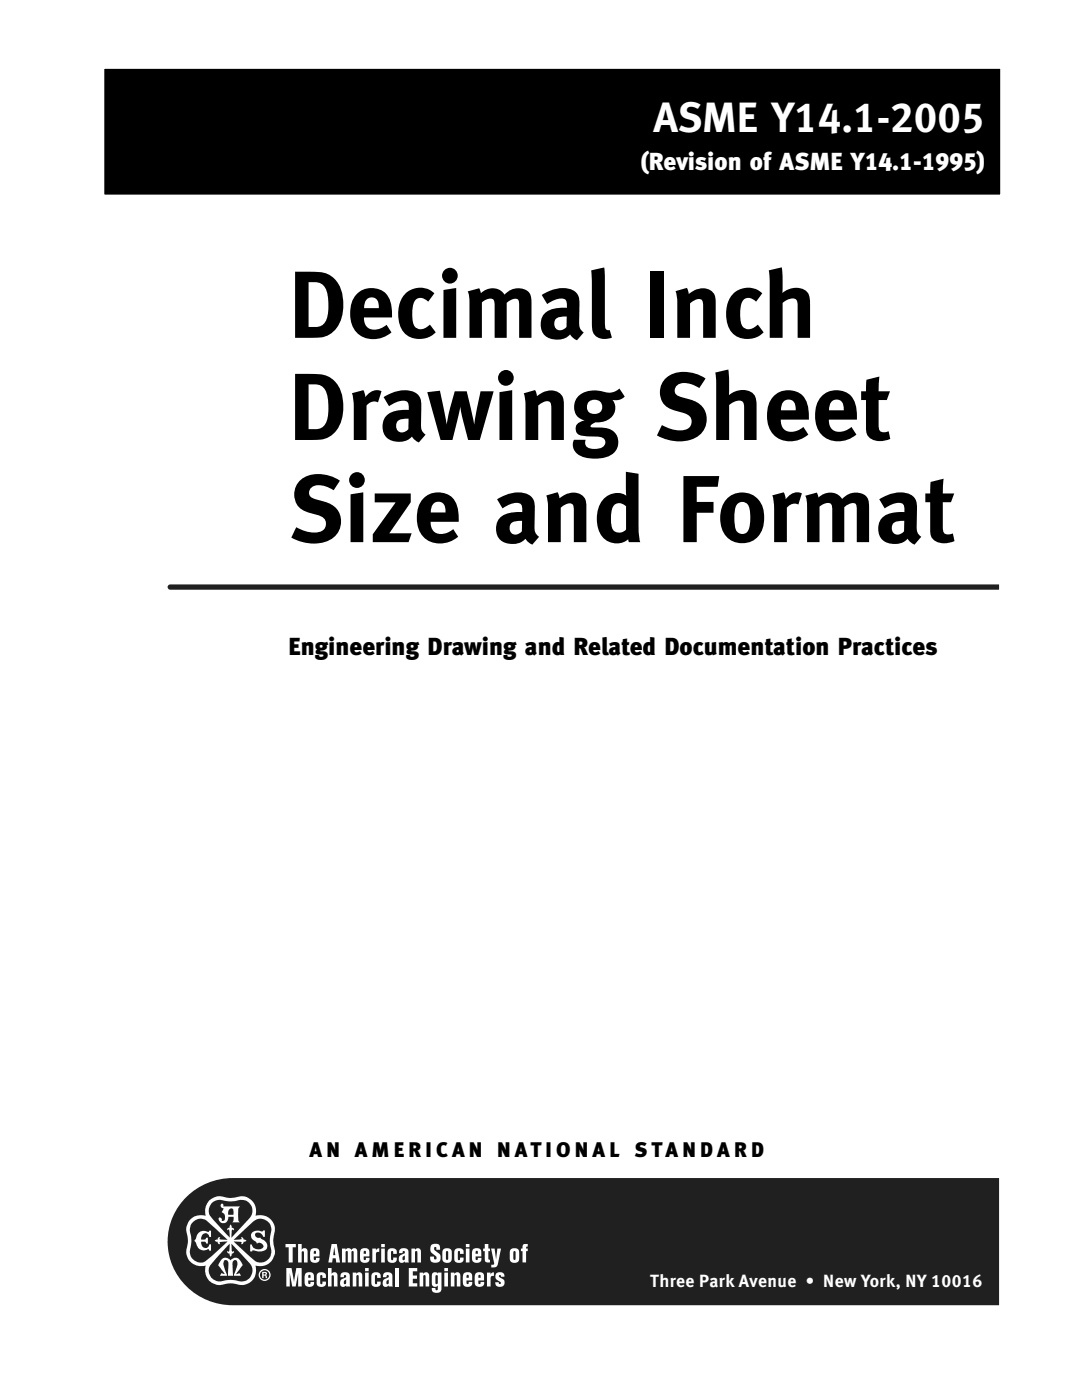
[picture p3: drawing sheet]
<svg xmlns="http://www.w3.org/2000/svg" width="216mm" height="279mm" viewBox="0 0 216 279" stroke-linecap="round" stroke-linejoin="round" font-family="sans-serif">
<path d="M20.7 13.6h179v25.3h-179z" fill="#000"/>
<path d="M20.7 13.6h179v25.3h-179z" fill="none" stroke="#fff" stroke-width=".21"/>
<g fill="#231f20">
<path d="M33.5 116.9l.5-.3h165.4v1.1h-165.4a.53 .53 0 0 1-.5-.8z"/>
<path d="M36.8 239.3a13.1 13.1 0 0 1 9.7-4.2h152.9v25.4h-152.9a12.7 12.7 0 0 1-11.9-7.4 12.7 12.7 0 0 1 2.2-13.8z"/>
</g>
<g fill="#fff">
<path d="M50.4 245.9l.6-.3 1.4 .2 .1-.2h.4v1.2h-.4a.93 .93 0 0 0-.6-.8 .93 .93 0 0 0-1 .3 .72 .72 0 0 0 1.1 .7l.1 .2a1.37 1.37 0 0 1 .9 2.3 3.4 3.4 0 0 1-2.5 .1l-.2 .2h-.4v-1.4h.3a1.31 1.31 0 0 0 1.1 .9 1.31 1.31 0 0 0 1.3-.5 .82 .82 0 0 0-.5-.7 .82 .82 0 0 0-.8 .1l-.2-.3-.4-.3a1.03 1.03 0 0 1-.3-1.7z"/>
<path d="M39.7 246a1.84 1.84 0 0 1 1.9-.1l.1-.3h.4v1.3h-.3a.82 .82 0 0 0-1-.8 .82 .82 0 0 0-.7 1v.3h.3a.51 .51 0 0 0 .7-.4h.4v1.2h-.3l-.2-.4h-.9a.88 .88 0 0 0 .4 1.1 .88 .88 0 0 0 1.2-.3l.1-.3h.3v1.3h-.4l-.1-.3a1.63 1.63 0 0 1-2.6-1.4l-.2-.4z"/>
<path d="M44.4 251.2a1.2 1.2 0 0 1 1.6 .3 1.23 1.23 0 0 1 1.2-.5 1.23 1.23 0 0 1 1 1l.2 .5-1.3 1.8 .7-.2 .3 .5h-1.4l.2-.8a3.2 3.2 0 0 0 .3-2.2l-.2-.1a.82 .82 0 0 0-.6 1.1l.1 2h-1v-.9a3.3 3.3 0 0 0-.2-2.1 .59 .59 0 0 0-.7 .1 .59 .59 0 0 0 0 .7l.7 2.2h-1.4l.3-.5 .7 .2-1.4-1.8z"/>
<path d="M57 248.3h2v.6h-.6v3.1h-.8v-3.1h-.6z"/>
<path d="M59.5 248.3h.7v1.1a.65 .65 0 0 1 .8-.3 .65 .65 0 0 1 .4 .9v2h-.7v-2a.25 .25 0 0 0-.3-.3 .25 .25 0 0 0-.2 .3v2h-.7z"/>
<path d="M68.2 249.2h.8v.3a.64 .64 0 0 1 .5-.4 .64 .64 0 0 1 .6 .4 .63 .63 0 0 1 .8-.4 .63 .63 0 0 1 .4 .8v2.1h-.7v-2.1a.23 .23 0 0 0-.2-.2 .23 .23 0 0 0-.3 .2v2.1h-.7v-2.1a.23 .23 0 0 0-.3-.2 .23 .23 0 0 0-.1 .2v2.1h-.8z"/>
<path d="M74.3 249.2h.7v.4l.2-.4 .5-.1v.7l-.4 .1-.3 .2v1.9h-.7z"/>
<path d="M77.5 249.3a.98 .98 0 0 1 1.2-.1 .98 .98 0 0 1 .5 1h-.7l-.1-.5h-.3l-.1 1.5a.22 .22 0 0 0 .2 .3 .22 .22 0 0 0 .3-.3v-.2h.7a.94 .94 0 0 1-.8 1 .94 .94 0 0 1-1.1-.8v-1.4z"/>
<path d="M82.1 249.2h.7v.2a.65 .65 0 0 1 .8-.2 .65 .65 0 0 1 .4 .7v2.1h-.7v-2a.24 .24 0 0 0-.2-.3 .24 .24 0 0 0-.3 .2v2.1h-.7z"/>
<path d="M86.1 248.5a1.02 1.02 0 0 1 1.2-.2 1.02 1.02 0 0 1 .5 1.1h-.7v-.2a.26 .26 0 0 0-.4-.3 .26 .26 0 0 0-.1 .4l.9 .8a1.09 1.09 0 0 1-.2 1.9 1.09 1.09 0 0 1-1.5-1.2h.8v.4l.3 .1a.42 .42 0 0 0 .2-.4 .42 .42 0 0 0-.3-.3 1.39 1.39 0 0 1-.7-2.1z"/>
<path d="M90.9 249.3a.98 .98 0 0 1 1.1-.1 .98 .98 0 0 1 .5 1h-.7l-.1-.5h-.3v1.5a.22 .22 0 0 0 .2 .3 .22 .22 0 0 0 .2-.3v-.2h.7a.94 .94 0 0 1-.8 1 .94 .94 0 0 1-1.1-.8l.1-1.4z"/>
<path d="M96.7 248.3h.7v.9h.4v.5h-.4l.1 1.6 .3 .1v.6l-.8-.1-.2-.3-.1-1.9h-.3v-.5h.3z"/>
<path d="M98 249.2h.7l.3 2.2 .2-2.2h.8l-.6 2.8a.98 .98 0 0 1-1.4 .9v-.5h.5l.1-.3z"/>
<path d="M104.4 248.4l.9-.1v.5l-.3 .1v.3h.3v.5h-.3v2.3h-.7v-2.3h-.4v-.5h.4z"/>
<path d="M57.1 253.1h1.1l.5 2.8 .4-2.8h1.1v3.7h-.7v-2.8l-.5 2.8h-.7l-.5-2.8v2.8h-.7z"/>
<path d="M63.4 254.1a.98 .98 0 0 1 1.2-.1 .98 .98 0 0 1 .4 1h-.7v-.5h-.3l-.1 1.5a.22 .22 0 0 0 .2 .3 .22 .22 0 0 0 .2-.3v-.2h.7a.94 .94 0 0 1-.8 1 .94 .94 0 0 1-1-.8v-1.5z"/>
<path d="M65.4 253.1h.8v1.1a.65 .65 0 0 1 .8-.3 .65 .65 0 0 1 .3 .8v2.1h-.7v-2a.25 .25 0 0 0-.2-.3 .25 .25 0 0 0-.2 .3v2h-.8z"/>
<path d="M70.4 254h.7v.2a.65 .65 0 0 1 .8-.2 .65 .65 0 0 1 .4 .7v2.1h-.7v-2a.24 .24 0 0 0-.2-.3 .24 .24 0 0 0-.3 .2v2.1h-.7z"/>
<path d="M74.3 254.1a.98 .98 0 0 1 1.2-.1 .98 .98 0 0 1 .5 1h-.7l-.1-.5h-.3l-.1 1.5a.22 .22 0 0 0 .2 .3 .22 .22 0 0 0 .3-.3v-.2h.7a.94 .94 0 0 1-.9 1 .94 .94 0 0 1-1-.8v-1.5z"/>
<path d="M78.9 253.1h.7v3.7h-.7z"/>
<path d="M81.6 253.1h1.7v.6h-.9v.9h.8v.6h-.8v.9h.9v.7h-1.7z"/>
<path d="M83.7 254h.8v.2a.65 .65 0 0 1 .8-.2 .65 .65 0 0 1 .3 .7v2.1h-.7v-2a.24 .24 0 0 0-.2-.3 .24 .24 0 0 0-.2 .2v2.1h-.8z"/>
<path d="M90 254h.7v.2a.65 .65 0 0 1 .8-.2 .65 .65 0 0 1 .4 .7v2.1h-.7v-2a.24 .24 0 0 0-.2-.3 .24 .24 0 0 0-.3 .2v2.1h-.7z"/>
<path d="M97.2 254h.7v.4l.2-.4 .5-.1v.7l-.4 .1-.3 .2v1.9h-.7z"/>
<path d="M99.1 254.1a.93 .93 0 0 1 1-.2 .93 .93 0 0 1 .6 .9h-.7l-.2-.4-.3 .3 .4 .3a.95 .95 0 0 1 .7 1.4 .96 .96 0 0 1-1.1 .4 .96 .96 0 0 1-.7-.9h.7a.25 .25 0 0 0 .1 .4 .25 .25 0 0 0 .4-.2 .25 .25 0 0 0-.3-.3 1.02 1.02 0 0 1-.6-1.7z"/>
<path d="M106 265.7v1.2z"/>
<path d="M41.8 239.6a3.2 3.2 0 0 0-.8 3 3 3 0 0 0-3.2 .9 3 3 0 0 0-.4 3.4v1.5a3 3 0 0 0 .5 3.3 3 3 0 0 0 3.1 .9 3 3 0 0 0 1 3.2 3 3 0 0 0 3.3 .4h1.5a3 3 0 0 0 3.3-.4 3 3 0 0 0 .9-3.2 3.1 3.1 0 0 0 3.2-1 3.1 3.1 0 0 0 .4-3.3v-1.6a2.99 2.99 0 0 0-.5-3.2 2.99 2.99 0 0 0-3.1-.9 3 3 0 0 0-1-3.2 3 3 0 0 0-3.3-.4l-1.1 .1a3.7 3.7 0 0 0-3.2 0zM42.4 239.9a4.1 4.1 0 0 1 3.3-.1l1.1-.1a2.52 2.52 0 0 1 3.4 1.1 2.33 2.33 0 0 1-.7 2.7l-3.3 3.5v-1.4l.2-.2 .3 .1v-.3l-.5-.2-.1-.6-.2 .2-.1 .4-.4 .2-.1 .3 .4-.1 .2 1.6-3.3-3.5a2.23 2.23 0 0 1-.2-3.6zM38.6 243.8a2.14 2.14 0 0 1 3.2 .3l3.6 3.3h-1.4l-.2-.1 .2-.4h-.2l-.3 .2-.1 .3-.5 .1 .2 .3h.3l.1 .3 .2 .2h.3l-.1-.4 1.5-.1-3.1 2.8a3 3 0 0 1-2.7 1.3 2.4 2.4 0 0 1-1.5-3.4 8.4 8.4 0 0 0-.2-3.1l.2-.9zM45.8 248.2l-.1 1.6-.4-.1 .1 .3 .4 .2 .2 .6 .2-.3v-.3l.5-.2v-.3l-.3 .1-.2-.2v-1.4l3.1 3.4a2.25 2.25 0 0 1 .8 3 2.25 2.25 0 0 1-2.9 1 8.6 8.6 0 0 0-3.5 .1 2.17 2.17 0 0 1-1.9-1.5 2.17 2.17 0 0 1 .7-2.3zM46.6 247.4l1.1-1a15.3 15.3 0 0 1 3.6-3.1 2.23 2.23 0 0 1 2.3 .7 2.23 2.23 0 0 1 .4 2.4 7.3 7.3 0 0 0 .1 3.4 2.17 2.17 0 0 1-1.4 2 2.17 2.17 0 0 1-2.4-.6l-3.7-3.4h1.4l.2 .1-.1 .4h.2l.2-.2 .1-.3 .6-.2-.6-.2-.1-.3-.4-.2 .1 .4z"/>
<path d="M51.9 254.4a.94 .94 0 0 1 1.8 0 .94 .94 0 0 1-1.8 0zM51.6 254.4a1.2 1.2 0 0 0 2.4 0 1.2 1.2 0 0 0-2.4 0z"/>
<path d="M52.6 254l.3 .1v.2l-.3 .1zM52.3 253.8v1.3h.3v-.5h.4v.5h.3l-.1-.5-.2-.1 .3-.2-.1-.3z"/>
<path d="M44.2 240.3a.55 .55 0 0 0-.1 .6 .55 .55 0 0 0 .5 .3l-.4 .7a1.11 1.11 0 0 1 .5 1.7l-.5 .1a.43 .43 0 0 0 0-.6 .43 .43 0 0 0-.5 0 .94 .94 0 0 0 .8 1 .94 .94 0 0 0 1-.9l.1-.4h1v.8l-.2 .3h1.5l-.3-.3-.1-1.5a1.21 1.21 0 0 1 .4-1.3h-3.4l.1-.4-.1-.2zM45.8 241.3l.6-.1 .2 .2v1h-1l-.1-.5z"/>
<path d="M62.1 249.3a.95 .95 0 0 1 1.1-.2 .95 .95 0 0 1 .5 .9v.7h-1.1v.6a.23 .23 0 0 0 .3 .2 .23 .23 0 0 0 .1-.3v-.2h.8a.95 .95 0 0 1-1 1 .95 .95 0 0 1-.9-1.1v-1.1zM62.7 249.7l-.1 .5h.5l-.1-.5z"/>
<path d="M66.2 248.3h1l.7 3.7h-.8l-.1-.9h-.6l-.1 .9h-.8zM66.7 248.8l-.2 1.7h.4z"/>
<path d="M72.1 249.3a.95 .95 0 0 1 1-.2 .95 .95 0 0 1 .6 .9v.7h-1.1v.6a.23 .23 0 0 0 .3 .2 .23 .23 0 0 0 .1-.3v-.2h.7a.96 .96 0 0 1-1 1 .96 .96 0 0 1-.9-1.1l.1-1.1zM72.7 249.7l-.1 .5h.4v-.5z"/>
<path d="M76.1 248.3h.7v.6h-.7zM76.1 249.2h.7v2.8h-.7z"/>
<path d="M79.8 249.3a.97 .97 0 0 1 1.1-.2 .97 .97 0 0 1 .6 .8l.1 2.1h-.8v-.3a.71 .71 0 0 1-1 .2 .71 .71 0 0 1-.2-1l.4-.5a.59 .59 0 0 0 .7-.7h-.3l-.1 .4h-.7zM80.4 250.8l-.1 .1a.34 .34 0 0 0 0 .4 .34 .34 0 0 0 .3 .2l.2-.2v-.7z"/>
<path d="M88.5 249.3a.97 .97 0 0 1 1.1-.2 .97 .97 0 0 1 .5 .9v1.1a.94 .94 0 0 1-.9 .9 .94 .94 0 0 1-.9-1v-1.2zM89.1 249.7l-.1 1.6a.24 .24 0 0 0 .3 .1 .24 .24 0 0 0 .1-.3v-1.3z"/>
<path d="M93 248.3h.7v.6h-.7zM93 249.2h.7v2.8h-.7z"/>
<path d="M94.4 249.3a.95 .95 0 0 1 1.1-.2 .95 .95 0 0 1 .5 .9v.7h-1.1v.6a.23 .23 0 0 0 .3 .2 .23 .23 0 0 0 .1-.3v-.2h.8a.95 .95 0 0 1-1 1 .95 .95 0 0 1-.9-1.1v-1.1zM95 249.7l-.1 .5h.5l-.1-.5z"/>
<path d="M101.9 249.3a.97 .97 0 0 1 1.1-.2 .97 .97 0 0 1 .6 .9v1.1a.94 .94 0 0 1-1 .9 .94 .94 0 0 1-.9-1v-1.2zM102.5 249.7v1.6a.24 .24 0 0 0 .3 .1 .24 .24 0 0 0 .1-.3v-1.3z"/>
<path d="M61 254.1a.95 .95 0 0 1 1.1-.2 .95 .95 0 0 1 .5 .9v.7h-1.1v.6a.23 .23 0 0 0 .3 .2 .23 .23 0 0 0 .2-.3v-.2h.7a.95 .95 0 0 1-1 1 .95 .95 0 0 1-.9-1.1v-1.1zM61.6 254.4l-.1 .6h.5l-.1-.5z"/>
<path d="M68.1 254.1a.97 .97 0 0 1 1.1-.2 .97 .97 0 0 1 .6 .8l.1 2.1h-.8v-.3a.71 .71 0 0 1-1 .2 .71 .71 0 0 1-.2-1l.4-.5a.59 .59 0 0 0 .7-.7h-.3l-.1 .4h-.7zM68.7 255.6l-.1 .1a.34 .34 0 0 0-.1 .4 .34 .34 0 0 0 .4 .2l.2-.2v-.7z"/>
<path d="M72.8 253.1h.8v.6h-.8zM72.8 254h.8v2.8h-.8z"/>
<path d="M76.6 254.1a.97 .97 0 0 1 1.1-.2 .97 .97 0 0 1 .6 .8l.1 2.1h-.8v-.3a.71 .71 0 0 1-1 .2 .71 .71 0 0 1-.2-1l.4-.5a.59 .59 0 0 0 .7-.7h-.3l-.1 .4h-.7zM77.2 255.6l-.1 .1a.34 .34 0 0 0-.1 .4 .34 .34 0 0 0 .4 .2l.2-.2v-.7z"/>
<path d="M86.4 254l.1-.1a.62 .62 0 0 1 .9 .3v-.2h.7v3a.98 .98 0 0 1-.9 1.1 .98 .98 0 0 1-1-.9v-.2h.7a.28 .28 0 0 0 .1 .5 .28 .28 0 0 0 .4-.3v-.7a.66 .66 0 0 1-.9 .3 .66 .66 0 0 1-.3-.8v-1.5zM87 254.5l-.1 1.5 .2 .3 .3-.3v-1.3l-.1-.2z"/>
<path d="M88.7 253.1h.7v.6h-.7zM88.7 254h.7v2.8h-.7z"/>
<path d="M92.6 254.1a.95 .95 0 0 1 1.1-.2 .95 .95 0 0 1 .5 .9v.7h-1.1v.6a.23 .23 0 0 0 .3 .2 .23 .23 0 0 0 .1-.3v-.2h.7a.95 .95 0 0 1-1 1 .95 .95 0 0 1-.9-1.1l.1-1.1zM93.2 254.4l-.1 .6h.4v-.5z"/>
<path d="M94.9 254.1a.95 .95 0 0 1 1.1-.2 .95 .95 0 0 1 .6 .9v.7h-1.2l.1 .6a.23 .23 0 0 0 .2 .2 .23 .23 0 0 0 .2-.3v-.2h.7a.95 .95 0 0 1-1 1 .95 .95 0 0 1-.9-1.1v-1.1zM95.5 254.4l-.1 .6h.5v-.5z"/>
</g>
<g font-size="19">
<text x="57.6" y="67.4">Decimal Inch</text>
<text x="57.6" y="87.8">Drawing Sheet</text>
<text x="57.6" y="108.2">Size and Format</text>
</g>
<text font-size="8.4" fill="#fff" x="130.4" y="26.3">ASME Y14.1-2005</text>
<text font-size="4.9" fill="#fff" x="127.8" y="34">(Revision of ASME Y14.1-1995)</text>
<text font-size="4.9" x="57.6" y="130.7">Engineering Drawing and Related Documentation Practices</text>
<text font-size="4.2" x="61.8" y="230.9">A N A M E R I C A N N AT I O N A L S TA N D A R D</text>
<text font-size="3.5" fill="#fff" x="129.8" y="256.8">Three Park Avenue • New York, NY 10016</text>
</svg>
